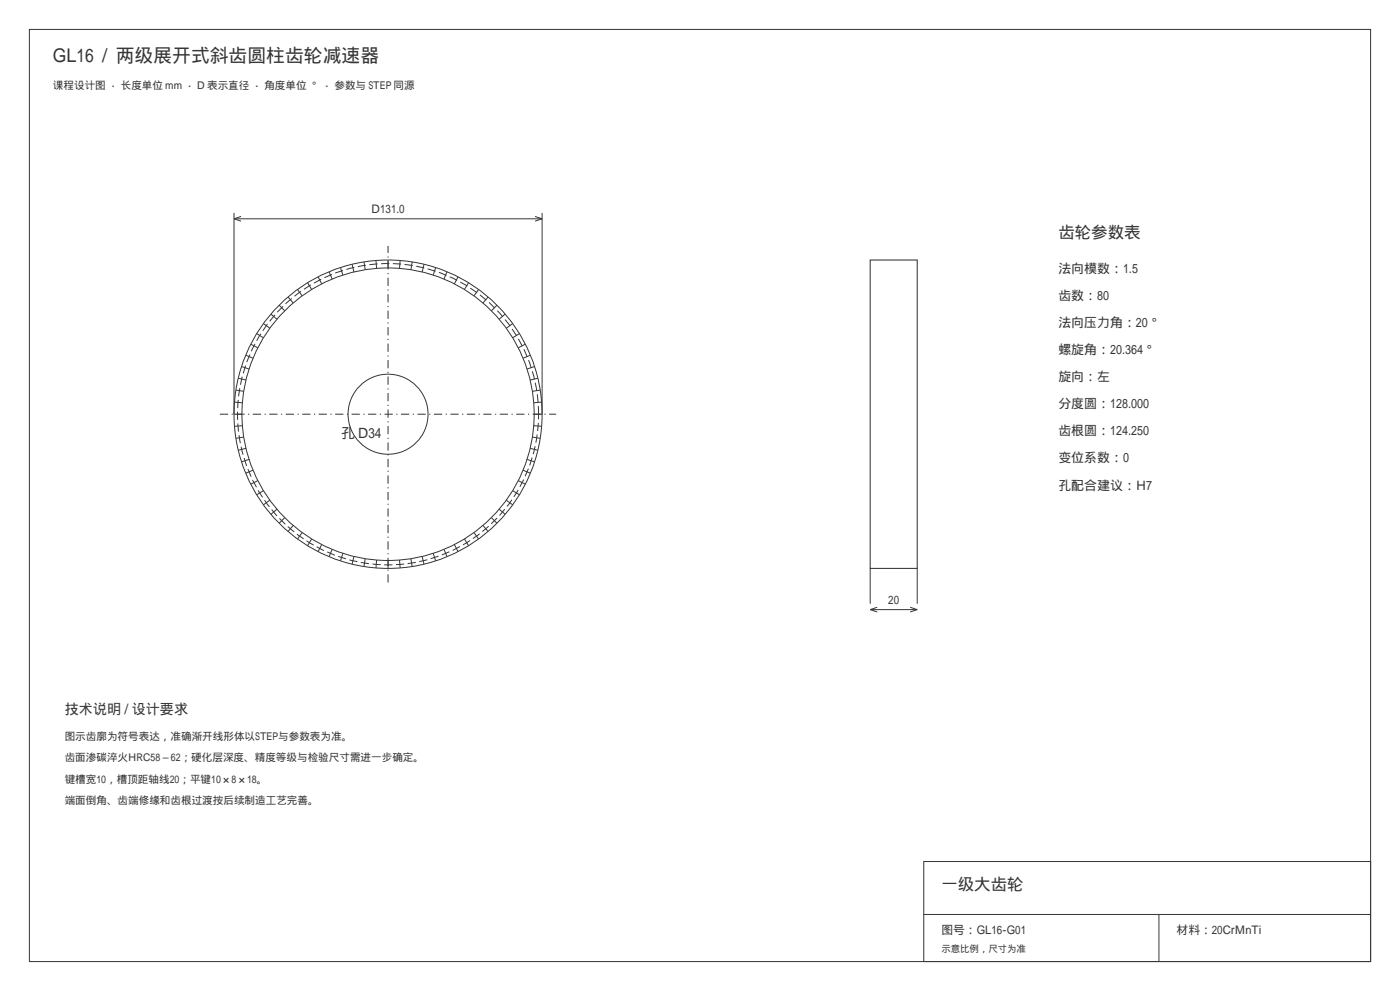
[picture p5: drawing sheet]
<svg xmlns="http://www.w3.org/2000/svg" width="420mm" height="297mm" viewBox="0 0 420 297" stroke-linecap="round" stroke-linejoin="round" font-family="sans-serif">
<g fill="none" stroke="#263c36" stroke-width=".3">
<path d="M8.8 8.8h402.4v279.4h-402.4zM70.2 63.8v60.3h2.4M70.2 65.6h92.4M70.2 65.6l2.1 .7M72.3 64.9l-2.1 .7M105.6 79.2l.6 2.3M109.2 78.5l.4 2.3M112.8 78.1l.2 2.3M116.4 77.9v2.4M120 78.1l-.1 2.3M123.6 78.5l-.3 2.3M127.2 79.2l-.6 2.3"/>
<path d="M160.5 64.9l2.1 .7M162.6 63.8v60.3M162.6 65.6l-2.1 .7M77 100l2 1.2M79 97l2 1.4M81.3 94.1l1.8 1.6M83.7 91.5l1.7 1.6M86.4 89l1.5 1.8M89.3 86.8l1.4 1.9M92.3 84.7l1.2 2.1M95.4 83l1.1 2.1M98.7 81.4l.9 2.2"/>
<path d="M102.1 80.2l.8 2.3M130.7 80.2l-.7 2.3M134.1 81.4l-.9 2.2M137.4 83l-1.1 2.1M140.6 84.7l-1.3 2.1M143.6 86.8l-1.4 1.9M146.4 89l-1.5 1.8M149.1 91.5l-1.7 1.6M151.6 94.1l-1.9 1.6M153.8 97l-1.9 1.4M155.8 100l-2 1.2M70.8 116.9l2.3 .4"/>
<path d="M71.5 113.4l2.3 .5M72.5 109.9l2.2 .7M73.7 106.5l2.2 .9M75.2 103.2l2.2 1M157.6 103.2l-2.1 1M159.1 106.5l-2.2 .9M160.4 109.9l-2.3 .7M161.4 113.4l-2.4 .5M162.1 116.9l-2.4 .4M70.3 120.5l2.4 .2M72.7 127.6l-2.4 .2M73.1 131l-2.3 .4"/>
<path d="M73.8 134.4l-2.3 .5M74.7 137.7l-2.2 .7M158.1 137.7l2.3 .7M159 134.4l2.4 .5M159.7 131l2.4 .4M160.1 127.6l2.4 .2M160.2 124.1h2.4M162.5 120.5l-2.4 .2M75.9 140.9l-2.2 .9M77.4 144l-2.2 1.1M79 147l-2 1.3M81 149.9l-2 1.4"/>
<path d="M83.1 152.6l-1.8 1.6M85.4 155.1l-1.7 1.7M87.9 157.5l-1.5 1.8M90.7 159.6l-1.4 1.9M142.2 159.6l1.4 1.9M144.9 157.5l1.5 1.8M147.4 155.1l1.7 1.7M149.7 152.6l1.9 1.6M151.9 149.9l1.9 1.4M153.8 147l2 1.3M155.5 144l2.1 1.1M156.9 140.9l2.2 .9"/>
<path d="M93.5 161.5l-1.2 2M96.5 163.2l-1.1 2.1M99.6 164.6l-.9 2.2M102.9 165.8l-.8 2.3M106.2 166.8l-.6 2.3M109.6 167.4l-.4 2.4M113 167.8l-.2 2.4M116.4 168v2.4M119.9 167.8l.1 2.4M123.3 167.4l.3 2.4M126.6 166.8l.6 2.3M130 165.8l.7 2.3"/>
<path d="M133.2 164.6l.9 2.2M136.3 163.2l1.1 2.1M139.3 161.5l1.3 2M261.1 170.4v10.5M275.2 170.4v10.5M261.1 182.7h14.1M261.1 182.7l2.1 .7M263.2 182l-2.1 .7M273 182l2.2 .7M275.2 182.7l-2.2 .7M277.1 258.2h134.1v30h-134.1zM277.1 274.1h134.1"/>
<path d="M347.7 274.1v14.1"/>
<circle cx="116.4" cy="124.1" r="46.2"/>
<circle cx="116.4" cy="124.1" r="43.8"/>
<circle cx="116.4" cy="124.1" r="12"/>
</g>
<path d="M161.6 124.1a45.2 45.2 0 0 0-66.9-39.5 45.2 45.2 0 0 0-2.6 77.6 45.2 45.2 0 0 0 69.4-35l.1-3.1" fill="none" stroke="#263c36" stroke-width=".3" stroke-dasharray="2.5 1.1" stroke-linecap="butt"/>
<path d="M66 124.1h100.9M116.4 174.6v-100.9" fill="none" stroke="#263c36" stroke-width=".3" stroke-dasharray="2.5 1.1 .4 1.1" stroke-linecap="butt"/>
<path d="M261.1 77.9h14.1v92.5h-14.1z" fill="none" stroke="#263c36" stroke-width=".32"/>
<text font-size="5.6" fill="#263c36" x="15.9" y="18.7">GL16 / 两级展开式斜齿圆柱齿轮减速器</text>
<g font-size="4.9" fill="#263c36">
<text x="317.5" y="71.2">齿轮参数表</text>
<text x="282.4" y="266.7">一级大齿轮</text>
</g>
<g font-size="4.2" fill="#263c36">
<text x="102.3" y="131.2">孔 D34</text>
<text x="19.4" y="214.1">技术说明 / 设计要求</text>
</g>
<g font-size="3.9" fill="#263c36">
<text x="317.5" y="81.8">法向模数：1.5</text>
<text x="317.5" y="89.9">齿数：80</text>
<text x="317.5" y="98">法向压力角：20°</text>
<text x="317.5" y="106.1">螺旋角：20.364°</text>
<text x="317.5" y="114.3">旋向：左</text>
<text x="317.5" y="122.4">分度圆：128.000</text>
<text x="317.5" y="130.5">齿根圆：124.250</text>
<text x="317.5" y="138.6">变位系数：0</text>
<text x="317.5" y="146.7">孔配合建议：H7</text>
</g>
<g font-size="3.5" fill="#263c36">
<text x="111.4" y="63.8">D131.0</text>
<text x="266.5" y="180.9">20</text>
<text x="282.4" y="280.1">图号：GL16-G01</text>
<text x="353" y="280.1">材料：20CrMnTi</text>
</g>
<g font-size="3.2" fill="#263c36">
<text x="15.9" y="26.8">课程设计图 · 长度单位 mm · D 表示直径 · 角度单位 ° · 参数与 STEP 同源</text>
<text x="19.4" y="221.9">图示齿廓为符号表达，准确渐开线形体以STEP与参数表为准。</text>
<text x="19.4" y="228.2">齿面渗碳淬火HRC58–62；硬化层深度、精度等级与检验尺寸需进一步确定。</text>
<text x="19.4" y="234.6">键槽宽10，槽顶距轴线20；平键10×8×18。</text>
<text x="19.4" y="240.9">端面倒角、齿端修缘和齿根过渡按后续制造工艺完善。</text>
</g>
<text font-size="2.8" fill="#263c36" x="282.4" y="285.4">示意比例，尺寸为准</text>
</svg>
